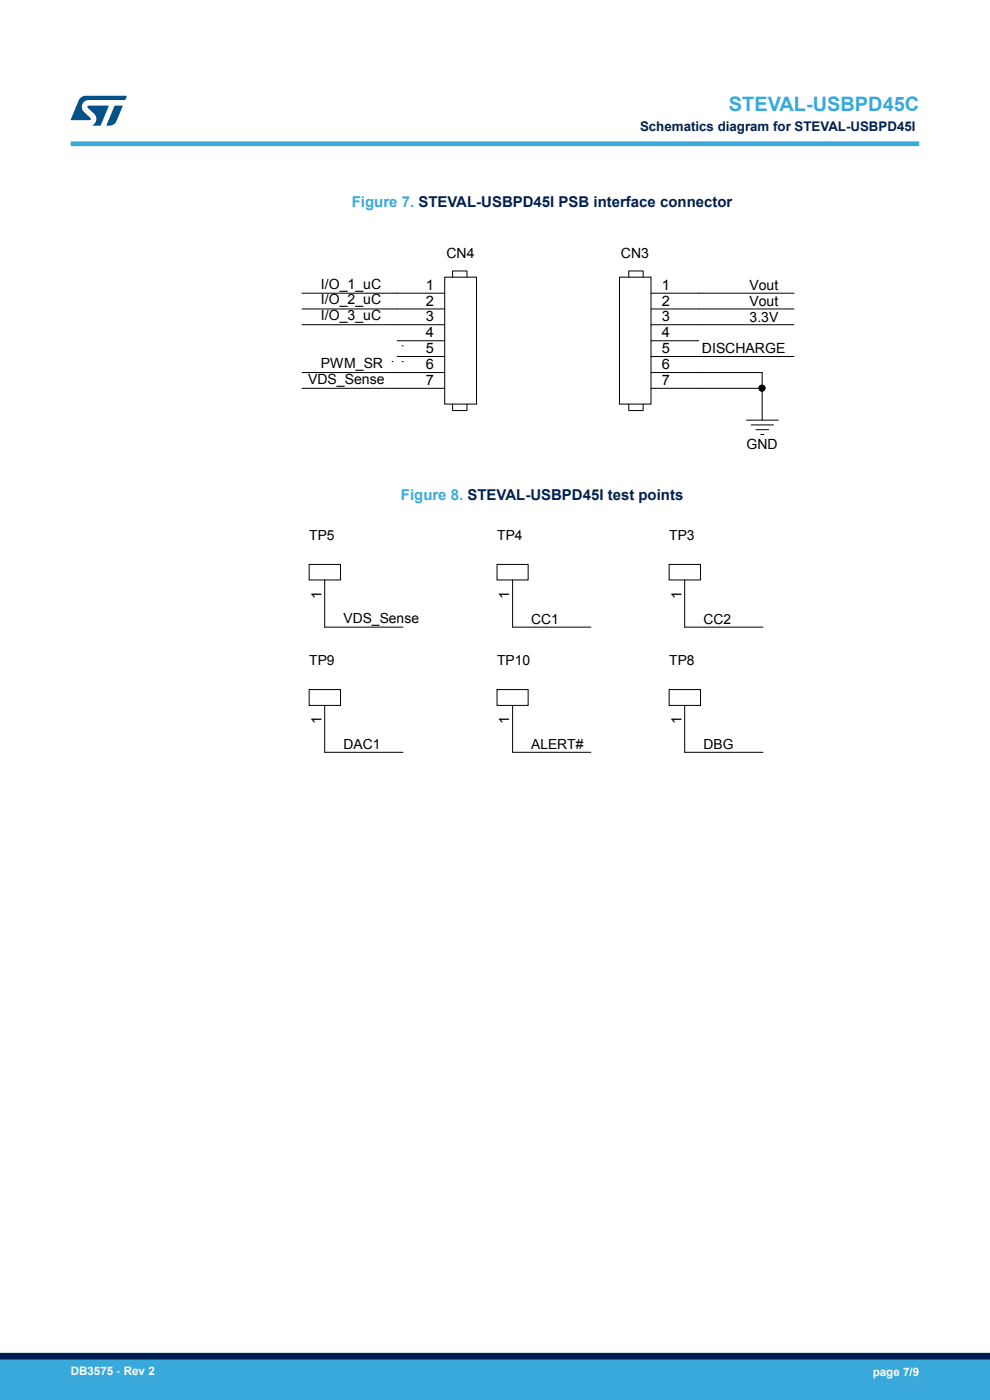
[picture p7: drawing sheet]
<svg xmlns="http://www.w3.org/2000/svg" width="210mm" height="297mm" viewBox="0 0 210 297" stroke-linecap="round" stroke-linejoin="round" font-family="sans-serif">
<g fill="none" stroke="#000" stroke-width=".21">
<path d="M94.3 58.8h6.8v26.9h-6.8zM96 58.8v-1.3h3.1v1.3M131.4 58.8h6.7v26.9h-6.7zM133.4 58.8v-1.3h3v1.3M64.1 62.2h30.2M64.1 65.5h30.2M64.1 68.9h30.2M64.1 79h30.2M83.2 76.7h.1M84.2 72.3h10.1M84.2 75.6h10.1M85.3 73.4h.1"/>
<path d="M85.3 76.7h.1M138.1 62.2h30.3M138.1 65.5h30.3M138.1 68.9h30.3M138.1 72.3h10.1M138.1 75.6h30.3M138.1 79h23.6v3.4M149.3 73.4h.1M64.1 82.4h30.2M96 85.7v1.4h3.1v-1.4M133.4 85.7v1.4h3v-1.4M138.1 82.4h23.6"/>
<path d="M158.3 89.1h6.8M159.3 90.1h4.8M160.4 91.2h2.6M161.4 92.2h.6M161.7 82.4v6.7M65.6 119.7h6.6v3.3h-6.6zM105.4 119.7h6.6v3.3h-6.6zM141.9 119.7h6.7v3.3h-6.7zM68.9 123v10h16.6M108.7 123v10h16.6M145.2 123v10h16.6M65.6 146.3h6.6v3.3h-6.6z"/>
<path d="M68.9 149.6v10h16.6M105.4 146.3h6.6v3.3h-6.6zM108.7 149.6v10h16.6M141.9 146.3h6.7v3.3h-6.7zM145.2 149.6v10h16.6"/>
<circle cx="161.6" cy="82.3" r=".63"/>
</g>
<circle cx="161.6" cy="82.3" r=".63" fill="#000"/>
<path d="M15 30.5h180" fill="none" stroke="#39a9dc" stroke-width="1"/>
<g fill="#005288">
<path d="M17.1 20.7l1.1-.4 8.7 .1-.4 .8h-7.6a1.45 1.45 0 0 0-1.4 .9 1.45 1.45 0 0 0 .2 1.6l1.5 1.3v.4l-4.2 .1 1.7-4.2z"/>
<path d="M24.3 22.4l1.7 .1-1.3 3.2a1.6 1.6 0 0 1-1.5 .9l-.6-.1z"/>
<path d="M18.6 22.5h4.5l-1.8 4.1h-1.7a1.54 1.54 0 0 0 .4-2.4l-1.4-1.3z"/>
</g>
<g fill="#39a9dc">
<path d="M0 288.4h210v8.6h-210z" fill-rule="evenodd"/>
<path d="M-.1 288.4h210.2v4.4h-210.2z" fill-rule="evenodd"/>
</g>
<path d="M0 287.7h210" fill="none" stroke="#002052" stroke-width="1.4"/>
<text font-size="4.2" fill="#39a9dc" x="154.6" y="23.5">STEVAL-USBPD45C</text>
<g font-size="3.2" fill="#39a9dc">
<text x="74.6" y="43.8">Figure 7. STEVAL-USBPD45I PSB interface connector</text>
<text x="85" y="106.1">Figure 8. STEVAL-USBPD45I test points</text>
</g>
<g font-size="3">
<text x="94.7" y="54.8">CN4</text>
<text x="131.7" y="54.8">CN3</text>
<text x="68.1" y="64.6">I/O_2_uC</text>
<text x="68.1" y="61.2">I/O_1_uC</text>
<text x="90.3" y="61.5">1</text>
<text x="90.3" y="64.8">2</text>
<text x="140.4" y="61.5">1</text>
<text x="140.4" y="64.8">2</text>
<text x="159" y="61.5">Vout</text>
<text x="159" y="64.9">Vout</text>
<text x="68.1" y="67.9">I/O_3_uC</text>
<text x="90.3" y="68.2">3</text>
<text x="90.3" y="71.6">4</text>
<text x="140.4" y="68.2">3</text>
<text x="140.4" y="71.6">4</text>
<text x="159" y="68.2">3.3V</text>
<text x="90.3" y="74.9">5</text>
<text x="140.4" y="74.9">5</text>
<text x="148.9" y="75">DISCHARGE</text>
<text x="65.4" y="81.4">VDS_Sense</text>
<text x="68.1" y="78.1">PWM_SR</text>
<text x="90.3" y="78.3">6</text>
<text x="90.3" y="81.7">7</text>
<text x="140.4" y="78.3">6</text>
<text x="140.4" y="81.7">7</text>
<text x="158.3" y="95.2">GND</text>
<text x="68.2" y="127" transform="rotate(-90 68.2 127)">1</text>
<text x="108" y="127" transform="rotate(-90 108 127)">1</text>
<text x="144.5" y="127" transform="rotate(-90 144.5 127)">1</text>
<text x="68.2" y="153.6" transform="rotate(-90 68.2 153.6)">1</text>
<text x="108" y="153.6" transform="rotate(-90 108 153.6)">1</text>
<text x="144.5" y="153.6" transform="rotate(-90 144.5 153.6)">1</text>
</g>
<g font-size="2.9">
<text x="65.6" y="114.5">TP5</text>
<text x="105.4" y="114.5">TP4</text>
<text x="141.9" y="114.5">TP3</text>
<text x="72.9" y="132.1">VDS_Sense</text>
<text x="112.7" y="132.4">CC1</text>
<text x="149.2" y="132.4">CC2</text>
<text x="65.6" y="141.1">TP9</text>
<text x="105.4" y="141.1">TP10</text>
<text x="141.9" y="141.1">TP8</text>
<text x="72.9" y="159">DAC1</text>
<text x="112.7" y="159">ALERT#</text>
<text x="149.2" y="158.9">DBG</text>
</g>
<text font-size="2.8" fill="#002052" x="135.8" y="27.9">Schematics diagram for STEVAL-USBPD45I</text>
<g font-size="2.5" fill="#fff">
<text x="15" y="291.6">DB3575 - Rev 2</text>
<text x="185.1" y="291.9">page 7/9</text>
</g>
</svg>
